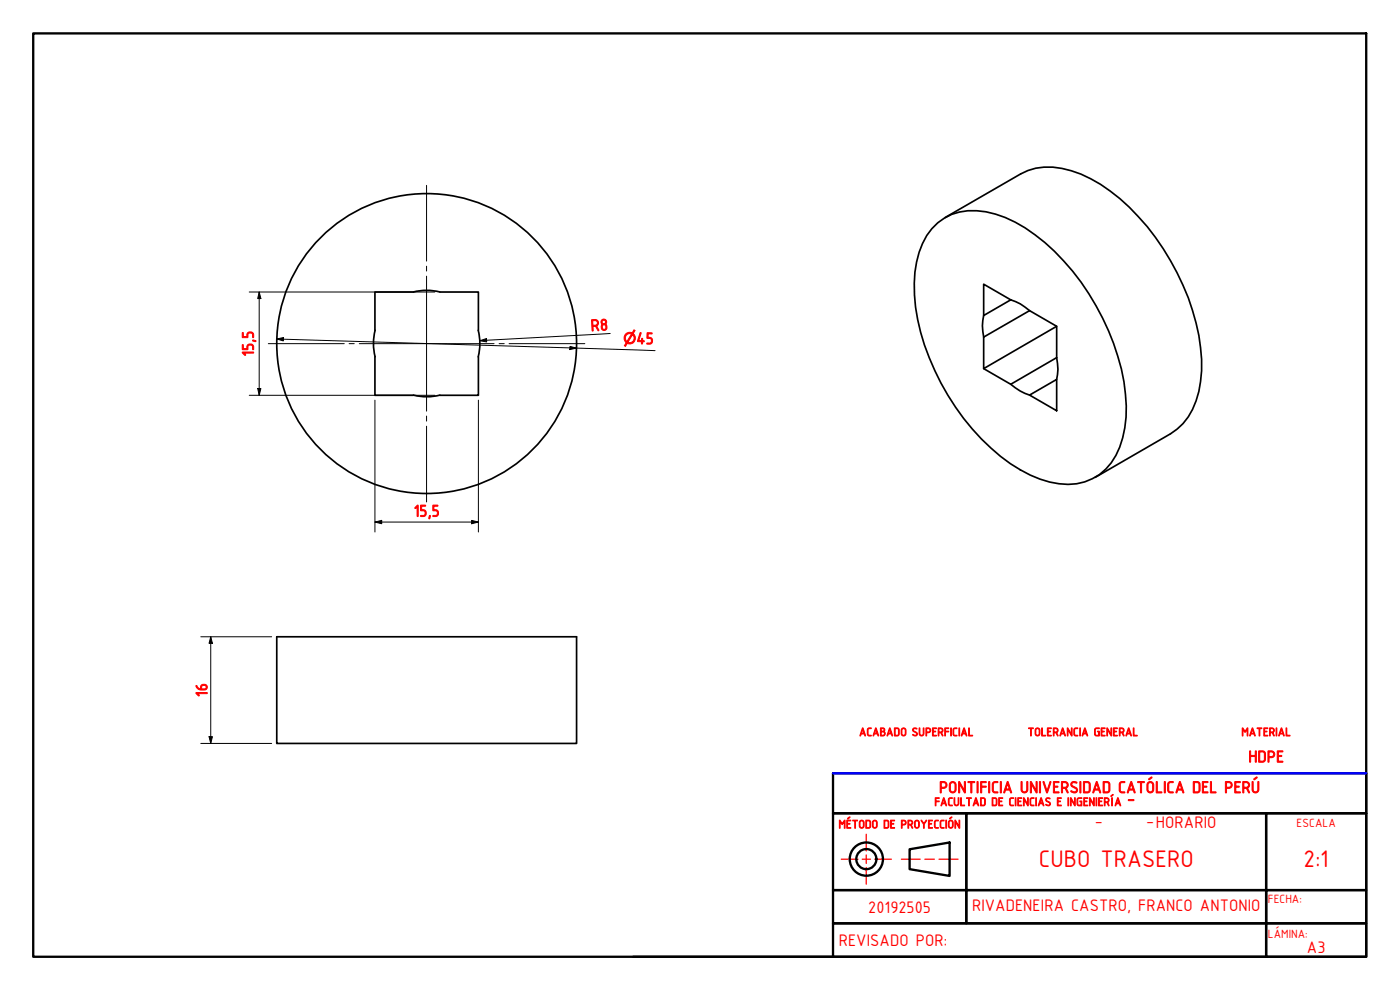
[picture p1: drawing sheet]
<svg xmlns="http://www.w3.org/2000/svg" width="420mm" height="297mm" viewBox="0 0 420 297" stroke-linecap="round" stroke-linejoin="round" font-family="sans-serif">
<!-- layer: Visible (ISO) -->
<g fill="none" stroke="#000" stroke-width=".51">
<path d="M279.7 68.6a16.2 16.2 0 0 1 16.2-5.1 38.7 38.7 0 0 1 17.7 9.3 74.6 74.6 0 0 1 23.7 41.7 35.4 35.4 0 0 1-2.4 22.1 16.2 16.2 0 0 1-17.1 8.5 37.9 37.9 0 0 1-20.4-10.7 73.4 73.4 0 0 1-22.6-42.3 33.6 33.6 0 0 1 3.3-21.4zM283.7 65.3l22.6-13.1a18.9 18.9 0 0 1 15.2-1 50.5 50.5 0 0 1 22.8 16.8 73.5 73.5 0 0 1 16 36.3 32.1 32.1 0 0 1-3.7 20.8l-1.6 2-1.7 1.7-2 1.4-22.6 13M132 87.6a15.9 15.9 0 0 0-7.9 0h-11.6v11.5a17 17 0 0 0 .1 7.9l-.1 11.6h11.6M132 87.6h11.6v11.5M143.5 99.1a16 16 0 0 1 0 7.9M295.2 85.3l8.1 4.7-8.1 4.7zM295.2 94.7a13.9 13.9 0 0 0 0 6.4M303.3 90a14.3 14.3 0 0 1 5.7 3.2M309 93.2l-13.8 7.9v9.5l21.9-12.7M309 93.2l8.1 4.7v9.4M124.1 118.5a16 16 0 0 0 7.9 0M143.6 107v11.6h-11.6"/>
<path d="M303.3 115.3a15.6 15.6 0 0 0 5.7 3.2M309 118.5l8.1-4.7v9.4zM317.1 107.3l-13.8 8-8.1-4.7M317.1 107.3a14.2 14.2 0 0 1 0 6.5M83.1 191.1h89.9v32h-89.9z"/>
<circle cx="128" cy="103.1" r="45"/>
</g>
<!-- layer: Border (ISO) -->
<g fill="none" stroke="#000" stroke-width=".7">
<path d="M10 10h400v277.1h-400zM250 232h160v12h-160zM250 244h40v23.1h-40zM273 254.8l12-2v10l-12-2zM290 244h90v23.1h-90zM380 244h30v23.1h-30zM250 277h130v10.1h-130zM250 267.1h40v9.9h-40zM290 267.1h90v9.9h30v-9.9h-30v9.9h-90zM380 277h30v10.1h-30zM190 287.1h60"/>
<circle cx="260" cy="257.8" r="5"/>
<circle cx="260" cy="257.8" r="3"/>
</g>
<path d="M252.5 257.8h5M258.8 257.8h2.4M260 250.3v5M260 256.5v2.6M262.5 257.8h5M270.5 257.8h5.7M277.6 257.8h2.8M281.8 257.8h5.7M260 260.3v5" fill="none" stroke="#f00" stroke-width=".38"/>
<!-- layer: Dimension (ISO) -->
<g fill="none" stroke="#000" stroke-width=".3">
<path d="M74.8 87.6h53.2M77.8 87.6l.5 2h-1zM77.8 87.6v31M128.1 87.6h2.4M74.8 118.6h53.2M77.3 116.6h1l-.5 2zM83.1 101.7l2-.4-.1 1zM83.1 101.7l113.5 3.5M128.1 118.6h2.4M144 102.2l2-.6v1zM171.1 103.9l1.9 .5-2 .5zM183.1 100.1l-39.1 2.1"/>
<path d="M112.5 120.1v39.5M143.6 120.1v39.5M112.5 156.6l2.1-.5v1zM112.5 156.6h31.1M141.5 156.1l2.1 .5-2.1 .5zM60.3 191.1h21.2M63.2 191.1l.6 1.9h-1.1zM63.2 191.1v32M60.3 223.1h21.2M62.7 221h1.1l-.6 2.1z"/>
</g>
<g fill="#000">
<path d="M77.8 87.6l.5 2h-1z" fill-rule="evenodd"/>
<path d="M77.3 116.6h1l-.5 2z" fill-rule="evenodd"/>
<path d="M83.1 101.7l2-.4-.1 1z" fill-rule="evenodd"/>
<path d="M144 102.2l2-.6v1z" fill-rule="evenodd"/>
<path d="M171.1 103.9l1.9 .5-2 .5z" fill-rule="evenodd"/>
<path d="M112.5 156.6l2.1-.5v1z" fill-rule="evenodd"/>
<path d="M141.5 156.1l2.1 .5-2.1 .5z" fill-rule="evenodd"/>
<path d="M63.2 191.1l.6 1.9h-1.1z" fill-rule="evenodd"/>
<path d="M62.7 221h1.1l-.6 2.1z" fill-rule="evenodd"/>
</g>
<!-- layer: Center Mark (ISO) -->
<path d="M128 55.6v22.7M128 79.9v1.4M128 82.9v40.5M80.5 103.1h22.8M104.8 103.1h1.5M107.8 103.1h40.5M149.8 103.1h1.5M152.8 103.1h22.7M128 124.8v1.6M128 127.9v22.7" fill="none" stroke="#000" stroke-width=".3"/>
<!-- layer: Border (ISO) -->
<path d="M250 232h160" fill="none" stroke="#00f" stroke-width=".7"/>
<g font-size="7.7" fill="#f00">
<text x="311.8" y="260.3">CUBO TRASERO</text>
<text x="391.2" y="260.3">2:1</text>
</g>
<g font-size="5.4" fill="#f00">
<text x="328.5" y="247.8">-</text>
<text x="344" y="247.8">-HORARIO</text>
<text x="260.5" y="273.8">20192505</text>
<text x="291.7" y="273.4">RIVADENEIRA CASTRO, FRANCO ANTONIO</text>
<text x="251.7" y="283.8">REVISADO POR:</text>
<text x="392.2" y="286.1">A3</text>
</g>
<g font-size="5.3" fill="#f00">
<text x="177.4" y="99.4" transform="rotate(-3 177.4 99.4)">R8</text>
<text x="76.1" y="107" transform="rotate(-90 76.1 107)">15,5</text>
<text x="190.9" y="103.2" transform="rotate(2 190.9 103.2)">45</text>
<text x="124.1" y="155">15,5</text>
<text x="62.2" y="209.2" transform="rotate(-90 62.2 209.2)">16</text>
<text x="374.6" y="228.7">HDPE</text>
<text x="281.8" y="237.9">PONTIFICIA UNIVERSIDAD CATÓLICA DEL PERÚ</text>
<text x="338.3" y="241.1">-</text>
</g>
<text font-size="4.5" fill="#f00" x="187" y="103" transform="rotate(2 187 103)">⌀</text>
<g font-size="3.9" fill="#f00">
<text x="389.1" y="248">ESCALA</text>
<text x="380.5" y="271.1">FECHA:</text>
<text x="380.5" y="281.5">LÁMINA:</text>
</g>
<g font-size="3.8" fill="#f00">
<text x="257.8" y="220.8">ACABADO SUPERFICIAL</text>
<text x="308.4" y="220.8">TOLERANCIA GENERAL</text>
<text x="372.6" y="220.8">MATERIAL</text>
<text x="280.4" y="241.8">FACULTAD DE CIENCIAS E INGENIERÍA</text>
<text x="251.7" y="248.5">MÉTODO DE PROYECCIÓN</text>
</g>
</svg>
